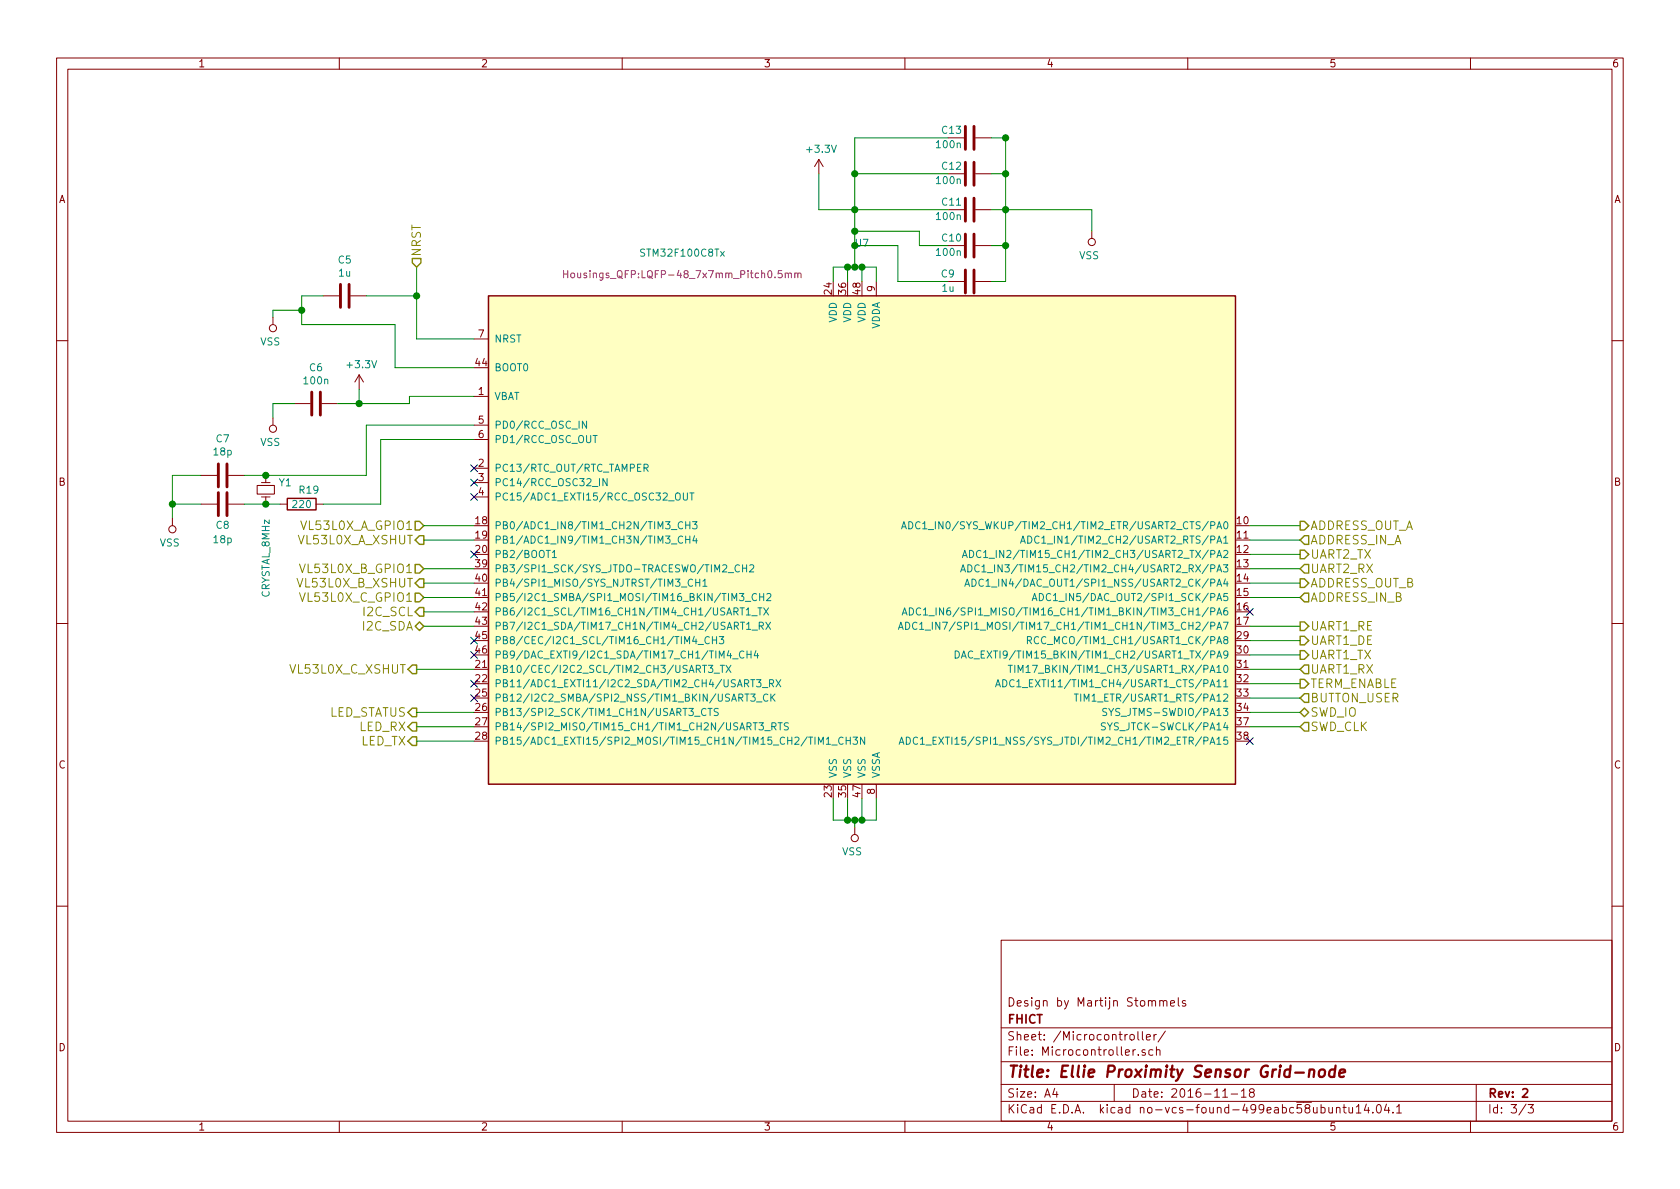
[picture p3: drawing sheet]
EESchema Schematic File Version 2
LIBS:CRE1
LIBS:sensorGridPcb-rescue
LIBS:power
LIBS:device
LIBS:transistors
LIBS:conn
LIBS:linear
LIBS:regul
LIBS:74xx
LIBS:cmos4000
LIBS:adc-dac
LIBS:memory
LIBS:xilinx
LIBS:microcontrollers
LIBS:dsp
LIBS:microchip
LIBS:analog_switches
LIBS:motorola
LIBS:texas
LIBS:intel
LIBS:audio
LIBS:interface
LIBS:digital-audio
LIBS:philips
LIBS:display
LIBS:cypress
LIBS:siliconi
LIBS:opto
LIBS:atmel
LIBS:contrib
LIBS:valves
LIBS:75176
LIBS:stm32
LIBS:VL53L0X
LIBS:mechanical
LIBS:switches
LIBS:sensorGridPcb-cache
EELAYER 26 0
EELAYER END
$Descr A4 11693 8268
encoding utf-8
Sheet 3 3
Title "Ellie Proximity Sensor Grid-node"
Date "2016-11-18"
Rev "2"
Comp "FHICT"
Comment1 "Design by Martijn Stommels"
Comment2 ""
Comment3 ""
Comment4 ""
$EndDescr
$Comp
L STM32F100C8Tx U7
U 1 1
P 6000 3750
F 0 "U7" H 6000 5818 50  0000 C CNN
F 1 "STM32F100C8Tx" H 4750 5750 50  0000 C CNN
F 2 "Housings_QFP:LQFP-48_7x7mm_Pitch0.5mm" H 4750 5600 50  0000 C CNN
F 3 "" H 6000 3750 50  0000 C CNN
	1    6000 3750
	1    0    0    -1  
$EndComp
Wire Wire Line
	5800 1950 5800 1850
Wire Wire Line
	5800 1850 6100 1850
Wire Wire Line
	6100 1850 6100 1950
Wire Wire Line
	6000 1950 6000 1850
Connection ~ 6000 1850
Connection ~ 5900 1850
$Comp
L C C10
U 1 1
P 6750 1700
F 0 "C10" V 6800 1750 50  0000 L CNN
F 1 "100n" V 6700 1750 50  0000 L CNN
F 2 "Capacitors_SMD:C_0805_HandSoldering" H 6788 1550 50  0001 C CNN
F 3 "" H 6750 1700 50  0000 C CNN
	1    6750 1700
	0    -1   -1   0   
$EndComp
$Comp
L C C13
U 1 1
P 6750 950
F 0 "C13" V 6800 1000 50  0000 L CNN
F 1 "100n" V 6700 1000 50  0000 L CNN
F 2 "Capacitors_SMD:C_0805_HandSoldering" H 6788 800 50  0001 C CNN
F 3 "" H 6750 950 50  0000 C CNN
	1    6750 950 
	0    -1   -1   0   
$EndComp
$Comp
L C C12
U 1 1
P 6750 1200
F 0 "C12" V 6800 1250 50  0000 L CNN
F 1 "100n" V 6700 1250 50  0000 L CNN
F 2 "Capacitors_SMD:C_0805_HandSoldering" H 6788 1050 50  0001 C CNN
F 3 "" H 6750 1200 50  0000 C CNN
	1    6750 1200
	0    -1   -1   0   
$EndComp
$Comp
L C C9
U 1 1
P 6750 1950
F 0 "C9" V 6800 2050 50  0000 L CNN
F 1 "1u" V 6700 2050 50  0000 L CNN
F 2 "Capacitors_SMD:C_0805_HandSoldering" H 6788 1800 50  0001 C CNN
F 3 "" H 6750 1950 50  0000 C CNN
	1    6750 1950
	0    -1   -1   0   
$EndComp
Wire Wire Line
	6250 1950 6600 1950
Wire Wire Line
	7000 1950 6900 1950
$Comp
L C C5
U 1 1
P 2400 2050
F 0 "C5" V 2148 2050 50  0000 C CNN
F 1 "1u" V 2239 2050 50  0000 C CNN
F 2 "Capacitors_SMD:C_0805_HandSoldering" H 2438 1900 50  0001 C CNN
F 3 "" H 2400 2050 50  0000 C CNN
	1    2400 2050
	0    1    1    0   
$EndComp
Wire Wire Line
	2100 2050 2250 2050
$Comp
L CRYSTAL_Small Y1
U 1 1
P 1850 3400
F 0 "Y1" V 1896 3312 50  0000 R CNN
F 1 "CRYSTAL_8MHz" H 1650 3400 50  0000 R CNN
F 2 "Crystals:Crystal_HC49-U_Vertical" H 1850 3400 50  0001 C CNN
F 3 "" H 1850 3400 50  0000 C CNN
	1    1850 3400
	0    -1   -1   0   
$EndComp
$Comp
L R R19
U 1 1
P 2100 3500
F 0 "R19" V 2000 3550 50  0000 C CNN
F 1 "220" V 2100 3500 50  0000 C CNN
F 2 "Resistors_SMD:R_0805_HandSoldering" V 2030 3500 50  0001 C CNN
F 3 "" H 2100 3500 50  0000 C CNN
	1    2100 3500
	0    1    1    0   
$EndComp
$Comp
L C C7
U 1 1
P 1550 3300
F 0 "C7" V 1802 3300 50  0000 C CNN
F 1 "18p" V 1711 3300 50  0000 C CNN
F 2 "Capacitors_SMD:C_0805_HandSoldering" H 1588 3150 50  0001 C CNN
F 3 "" H 1550 3300 50  0000 C CNN
	1    1550 3300
	0    -1   -1   0   
$EndComp
$Comp
L C C8
U 1 1
P 1550 3500
F 0 "C8" V 1400 3500 50  0000 C CNN
F 1 "18p" V 1300 3500 50  0000 C CNN
F 2 "Capacitors_SMD:C_0805_HandSoldering" H 1588 3350 50  0001 C CNN
F 3 "" H 1550 3500 50  0000 C CNN
	1    1550 3500
	0    -1   -1   0   
$EndComp
Connection ~ 1850 3300
Connection ~ 1850 3500
Wire Wire Line
	1200 3600 1200 3300
Wire Wire Line
	1200 3300 1400 3300
Wire Wire Line
	1400 3500 1200 3500
Connection ~ 1200 3500
Wire Wire Line
	2100 2050 2100 2250
Wire Wire Line
	2100 2250 2750 2250
Wire Wire Line
	1900 2200 1900 2150
Wire Wire Line
	1900 2150 2100 2150
Connection ~ 2100 2150
Wire Wire Line
	2550 2050 2900 2050
Wire Wire Line
	2900 1850 2900 2350
Wire Wire Line
	2900 2350 3300 2350
Wire Wire Line
	2750 2250 2750 2550
Wire Wire Line
	2750 2550 3300 2550
$Comp
L C C6
U 1 1
P 2200 2800
F 0 "C6" V 1948 2800 50  0000 C CNN
F 1 "100n" V 2039 2800 50  0000 C CNN
F 2 "Capacitors_SMD:C_0805_HandSoldering" H 2238 2650 50  0001 C CNN
F 3 "" H 2200 2800 50  0000 C CNN
	1    2200 2800
	0    1    1    0   
$EndComp
Wire Wire Line
	1900 2900 1900 2800
Wire Wire Line
	1900 2800 2050 2800
Wire Wire Line
	1700 3500 1950 3500
Wire Wire Line
	1700 3300 2550 3300
Wire Wire Line
	2550 3300 2550 2950
Wire Wire Line
	2550 2950 3300 2950
Wire Wire Line
	2650 3050 3300 3050
Wire Wire Line
	2650 3050 2650 3500
Wire Wire Line
	2650 3500 2250 3500
$Comp
L +3.3V #PWR048
U 1 1
P 2500 2700
F 0 "#PWR048" H 2500 2550 50  0001 C CNN
F 1 "+3.3V" H 2515 2873 50  0000 C CNN
F 2 "" H 2500 2700 50  0000 C CNN
F 3 "" H 2500 2700 50  0000 C CNN
	1    2500 2700
	1    0    0    -1  
$EndComp
Wire Wire Line
	2500 2700 2500 2800
Wire Wire Line
	2350 2800 2850 2800
Wire Wire Line
	2850 2800 2850 2750
Wire Wire Line
	2850 2750 3300 2750
Connection ~ 2500 2800
Text HLabel 2950 4250 0    60   Output ~ 0
I2C_SCL
Text HLabel 2950 4350 0    60   BiDi ~ 0
I2C_SDA
Wire Wire Line
	2950 4250 3300 4250
Wire Wire Line
	2950 4350 3300 4350
Text HLabel 9050 3950 2    60   Input ~ 0
UART2_RX
Text HLabel 9050 3850 2    60   Output ~ 0
UART2_TX
Wire Wire Line
	8700 3850 9050 3850
Wire Wire Line
	8700 3950 9050 3950
Text HLabel 9050 4450 2    60   Output ~ 0
UART1_DE
Text HLabel 9050 4550 2    60   Output ~ 0
UART1_TX
Text HLabel 9050 4650 2    60   Input ~ 0
UART1_RX
Wire Wire Line
	8700 4550 9050 4550
Wire Wire Line
	8700 4650 9050 4650
Wire Wire Line
	8700 4450 9050 4450
Text HLabel 2900 1850 1    60   Input ~ 0
NRST
Connection ~ 2900 2050
Text HLabel 9050 4950 2    60   BiDi ~ 0
SWD_IO
Text HLabel 9050 5050 2    60   Input ~ 0
SWD_CLK
Wire Wire Line
	8700 5050 9050 5050
Wire Wire Line
	8700 4950 9050 4950
Text HLabel 9050 3750 2    60   Input ~ 0
ADDRESS_IN_A
Text HLabel 9050 3650 2    60   Output ~ 0
ADDRESS_OUT_A
Wire Wire Line
	8700 3650 9050 3650
Wire Wire Line
	8700 3750 9050 3750
Text HLabel 2900 4950 0    60   Output ~ 0
LED_STATUS
Text HLabel 2900 5050 0    60   Output ~ 0
LED_RX
Text HLabel 2900 5150 0    60   Output ~ 0
LED_TX
Wire Wire Line
	2900 5050 3300 5050
Wire Wire Line
	2900 5150 3300 5150
Wire Wire Line
	2900 4950 3300 4950
NoConn ~ 3300 3250
NoConn ~ 3300 3350
NoConn ~ 3300 3450
NoConn ~ 3300 3850
NoConn ~ 3300 4450
NoConn ~ 3300 4550
NoConn ~ 8700 4250
NoConn ~ 8700 5150
Text HLabel 2950 3750 0    60   Output ~ 0
VL53L0X_A_XSHUT
Text HLabel 2950 3650 0    60   Input ~ 0
VL53L0X_A_GPIO1
$Comp
L VSS #PWR049
U 1 1
P 1200 3600
F 0 "#PWR049" H 1200 3450 50  0001 C CNN
F 1 "VSS" H 1218 3773 50  0000 C CNN
F 2 "" H 1200 3600 50  0000 C CNN
F 3 "" H 1200 3600 50  0000 C CNN
	1    1200 3600
	-1   0    0    1   
$EndComp
$Comp
L VSS #PWR050
U 1 1
P 1900 2200
F 0 "#PWR050" H 1900 2050 50  0001 C CNN
F 1 "VSS" H 1918 2373 50  0000 C CNN
F 2 "" H 1900 2200 50  0000 C CNN
F 3 "" H 1900 2200 50  0000 C CNN
	1    1900 2200
	-1   0    0    1   
$EndComp
$Comp
L VSS #PWR051
U 1 1
P 1900 2900
F 0 "#PWR051" H 1900 2750 50  0001 C CNN
F 1 "VSS" H 1918 3073 50  0000 C CNN
F 2 "" H 1900 2900 50  0000 C CNN
F 3 "" H 1900 2900 50  0000 C CNN
	1    1900 2900
	-1   0    0    1   
$EndComp
Wire Wire Line
	2950 3650 3300 3650
Wire Wire Line
	2950 3750 3300 3750
Text HLabel 2950 3950 0    60   Input ~ 0
VL53L0X_B_GPIO1
Text HLabel 2950 4050 0    60   Output ~ 0
VL53L0X_B_XSHUT
Wire Wire Line
	2950 3950 3300 3950
Wire Wire Line
	2950 4050 3300 4050
Text HLabel 2900 4650 0    60   Output ~ 0
VL53L0X_C_XSHUT
Wire Wire Line
	2900 4650 3300 4650
NoConn ~ 3300 4850
Text HLabel 2950 4150 0    60   Input ~ 0
VL53L0X_C_GPIO1
Wire Wire Line
	2950 4150 3300 4150
Text HLabel 9050 4750 2    60   Output ~ 0
TERM_ENABLE
Wire Wire Line
	8700 4750 9050 4750
$Comp
L VSS #PWR052
U 1 1
P 5950 5750
F 0 "#PWR052" H 5950 5600 50  0001 C CNN
F 1 "VSS" H 5968 5923 50  0000 C CNN
F 2 "" H 5950 5750 50  0000 C CNN
F 3 "" H 5950 5750 50  0000 C CNN
	1    5950 5750
	-1   0    0    1   
$EndComp
Wire Wire Line
	5800 5550 5800 5700
Wire Wire Line
	5800 5700 6100 5700
Wire Wire Line
	6100 5700 6100 5550
Connection ~ 5900 5700
Wire Wire Line
	6000 5550 6000 5700
Connection ~ 6000 5700
Wire Wire Line
	5950 5700 5950 5750
Connection ~ 5950 5700
Wire Wire Line
	5900 5700 5900 5550
$Comp
L C C11
U 1 1
P 6750 1450
F 0 "C11" V 6800 1500 50  0000 L CNN
F 1 "100n" V 6700 1500 50  0000 L CNN
F 2 "Capacitors_SMD:C_0805_HandSoldering" H 6788 1300 50  0001 C CNN
F 3 "" H 6750 1450 50  0000 C CNN
	1    6750 1450
	0    -1   -1   0   
$EndComp
Wire Wire Line
	6900 950  7000 950 
Connection ~ 7000 950 
Wire Wire Line
	6900 1200 7000 1200
Connection ~ 7000 1200
Connection ~ 7000 1450
Wire Wire Line
	6900 1700 7000 1700
Connection ~ 7000 1700
Wire Wire Line
	5900 1950 5900 1850
Wire Wire Line
	5950 1850 5950 950 
Wire Wire Line
	5950 950  6600 950 
Connection ~ 5950 1850
Wire Wire Line
	6600 1200 5950 1200
Connection ~ 5950 1200
Wire Wire Line
	5700 1450 6600 1450
Connection ~ 5950 1450
Wire Wire Line
	6250 1950 6250 1700
Wire Wire Line
	6250 1700 5950 1700
Connection ~ 5950 1700
Wire Wire Line
	6600 1700 6400 1700
Wire Wire Line
	6400 1700 6400 1600
Wire Wire Line
	6400 1600 5950 1600
Connection ~ 5950 1600
Wire Wire Line
	7000 950  7000 1950
$Comp
L +3.3V #PWR053
U 1 1
P 5700 1200
F 0 "#PWR053" H 5700 1050 50  0001 C CNN
F 1 "+3.3V" H 5715 1373 50  0000 C CNN
F 2 "" H 5700 1200 50  0000 C CNN
F 3 "" H 5700 1200 50  0000 C CNN
	1    5700 1200
	1    0    0    -1  
$EndComp
$Comp
L VSS #PWR054
U 1 1
P 7600 1600
F 0 "#PWR054" H 7600 1450 50  0001 C CNN
F 1 "VSS" H 7618 1773 50  0000 C CNN
F 2 "" H 7600 1600 50  0000 C CNN
F 3 "" H 7600 1600 50  0000 C CNN
	1    7600 1600
	-1   0    0    1   
$EndComp
Wire Wire Line
	7600 1600 7600 1450
Wire Wire Line
	7600 1450 6900 1450
Wire Wire Line
	5700 1200 5700 1450
Text HLabel 9050 4150 2    60   Input ~ 0
ADDRESS_IN_B
Text HLabel 9050 4050 2    60   Output ~ 0
ADDRESS_OUT_B
Wire Wire Line
	8700 4050 9050 4050
Wire Wire Line
	8700 4150 9050 4150
NoConn ~ 3300 4750
Text HLabel 9050 4850 2    60   Input ~ 0
BUTTON_USER
Wire Wire Line
	9050 4850 8700 4850
Text HLabel 9050 4350 2    60   Output ~ 0
UART1_RE
Wire Wire Line
	9050 4350 8700 4350
$EndSCHEMATC
